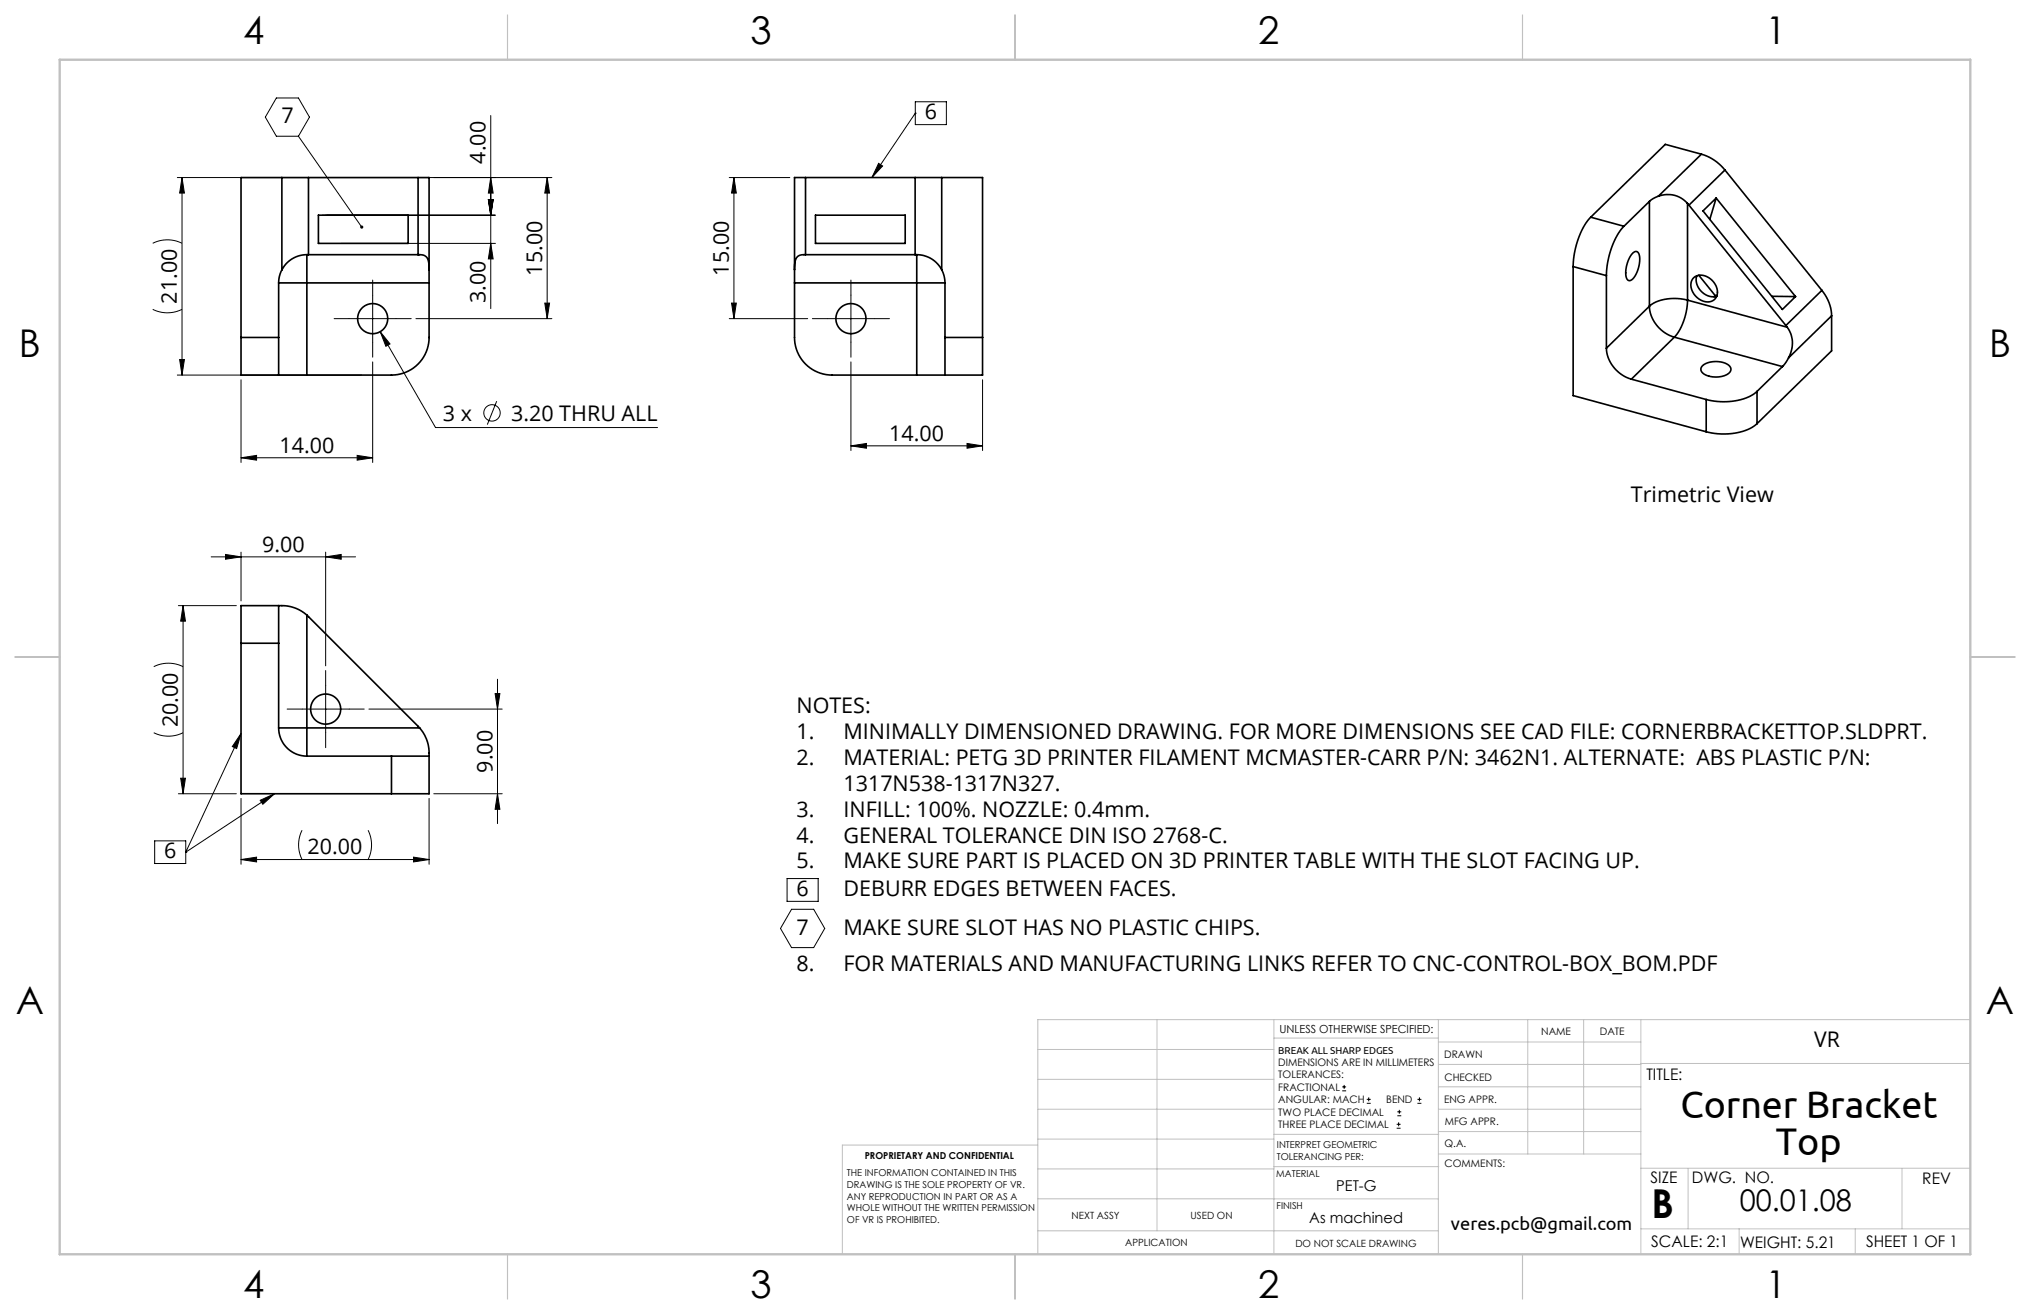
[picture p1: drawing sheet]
<svg xmlns="http://www.w3.org/2000/svg" width="432mm" height="279mm" viewBox="0 0 432 279" stroke-linecap="round" stroke-linejoin="round" font-family="sans-serif">
<g fill="none" stroke="#000" stroke-width=".21">
<path d="M37.7 37.8h79.7M38.7 37.8v42M38.7 37.8l.5 3.3h-1zM58.8 20.8h4.7l2.3 4.1-2.3 4.1h-4.7l-2.4-4.1zM63.5 29l13.4 19.3M104.4 24.6v41M104.4 37.8l.5 3.3h-1zM116.4 37.8l.5 3.3h-1zM116.4 37.8v30M155.1 37.8h12.9M156.1 37.8l.5 3.3h-1zM156.1 37.8v30"/>
<path d="M186.9 34.7l.8 .6-2.2 2.5zM194.7 24.1h.1M194.7 21.6h6.6v4.9h-6.6zM194.7 24.1l-9.2 13.7M32.5 51.7a7 7 0 0 1 6.2 0M68.6 45.8h36.8M72.6 51.8h32.8M103.9 42.5h1l-.5 3.3zM104.4 51.8l.5 3.3h-1zM32.5 65.8a7 7 0 0 0 6.2 0M37.7 79.8h39.2M38.2 76.5h1l-.5 3.3z"/>
<path d="M74.3 67.8h10M79.3 62.8v10M79.3 77v21.3M80.9 70.5l2.1 2.6-.9 .5zM80.9 70.5l11.7 20.4h47.3M88.5 67.8h28.9M115.9 64.5h1l-.5 3.3zM155.1 67.8h16.7M155.6 64.5h1l-.5 3.3zM176 67.8h10M181 62.8v10M181 77v18.8"/>
<path d="M51.3 97.3l3.3-.5v1zM51.3 80.8v17.5M51.3 97.3h28M76 96.8l3.3 .5-3.3 .5zM105.7 85.3l-2 5M181 94.8h28M181 94.8l3.3-.5v1zM205.7 94.3l3.3 .5-3.3 .5zM209 80.8v15M44.9 118.4h30.7M48 117.9l3.3 .5-3.3 .5zM51.3 117.4v10.4"/>
<path d="M69.3 118.4l3.3-.5v1zM69.3 117.4v24.2M37.9 128.8h12.4M38.9 128.8v40M38.9 128.8l.5 3.3h-1zM32.7 155.8a7 7 0 0 0 6.2 0M32.7 141.8a7 7 0 0 1 6.2 0M51.3 156l-1 3.2-.9-.5zM51.3 156l-11.8 25.2M64.3 150.8h10M69.3 145.8v10M78.5 150.8h28.3"/>
<path d="M105.3 147.5h1l-.5 3.3zM105.8 144.4v30.7M32.9 178.8h6.6v4.8h-6.6zM37.9 168.8h12.4M38.4 165.5h1l-.5 3.3zM51.3 169.8v14M55.3 170.2l3.1-1.4-2.5 2.2zM58.4 168.8l-18.9 12.4M64.2 176.5a7 7 0 0 0 0 6.3M78.3 176.5a7 7 0 0 1 0 6.3M91.3 169.8v14M92.3 168.8h14.5"/>
<path d="M105.8 168.8l.5 3.3h-1zM39.5 181.2h.1M51.3 182.8h40M51.3 182.8l3.3-.5v1zM88 182.3l3.3 .5-3.3 .5zM167.4 186.8h6.6v4.9h-6.6zM168.4 193.3h4.7l2.3 4.1-2.3 4.1h-4.7l-2.4-4.1zM285.5 231.9h.8M285.5 231.1h.8M285.9 230.7v.8M290.7 234.6h.9M290.7 233.8h.9"/>
<path d="M291.1 233.3v.9M297.1 239.9h.8M297.1 239.1h.8M297.2 237.3h.9M297.2 236.4h.9M297.5 238.6v.9M297.6 236v.8M301.5 234.6h.8M301.5 233.8h.8M301.9 233.3v.9"/>
<circle cx="104.7" cy="87.8" r="1.74"/>
</g>
<path d="M74.3 67.8h-3.2M79.3 62.8v-3.2M79.3 72.8v3.2M84.3 67.8h3.2M176 67.8h-3.2M181 62.8v-3.2M181 72.8v3.2M186 67.8h3.2M64.3 150.8h-3.2M69.3 145.8v-3.2M69.3 155.8v3.2M74.3 150.8h3.2" fill="none" stroke="#000" stroke-width=".21" stroke-dasharray="15.2 1.3 1.3 1.3"/>
<g fill="none" stroke="#c0c0c0" stroke-width=".21">
<path d="M246.1 216.8v44.9M271 216.8v49.9M305.9 216.8v49.9M325 216.8v28.6M336.9 216.8v28.6M349 216.8v49.9M419.1 216.8h-198.3v49.9M220.8 235.9h50.2M220.8 229.5h50.2M220.8 223.2h50.2M271 220.7h34.9M305.9 231.1h43.1"/>
<path d="M305.9 226.3h43.1M305.9 221.6h43.1M305.9 235.9h43.1M349 226.1h70.1M220.8 254.9h85.1M220.8 248.6h50.2M220.8 242.2h50.2M220.8 243.5h-41.6v23.2M271 248.1h35.1M271 241.2h35.1M305.9 240.6h43.1M306.1 245.4h42.9"/>
<path d="M349 248.4h70.1M359.1 248.4v12.9M404.6 248.4v12.9M220.8 261.7h85.1M349 261.3h70.1M369.9 261.3v5.4M394.6 261.3v5.4"/>
</g>
<path d="M107.9 3.2v9.5M215.9 3.2v9.5M323.8 3.2v9.5M3.2 139.7h9.5M419.1 139.7h9.5M107.9 266.7v9.5M215.9 266.7v9.5M323.8 266.7v9.5" fill="none" stroke="#c0c0c0" stroke-width=".25"/>
<path d="M12.7 12.7h406.4v254h-406.4z" fill="none" stroke="#c0c0c0" stroke-width=".5"/>
<g fill="#000">
<path d="M80.9 70.5l2.1 2.6-.9 .5z"/>
<path d="M38.7 37.8l.5 3.3h-1zM38.2 76.5h1l-.5 3.3zM103.9 42.5h1l-.5 3.3zM104.4 51.8l.5 3.3h-1zM104.4 37.8l.5 3.3h-1zM103.9 42.5h1l-.5 3.3zM105.3 147.5h1l-.5 3.3zM105.8 168.8l.5 3.3h-1z"/>
<path d="M76.7 48v.5l.4 .1-.2-.3 .2 .3 .2-.3-.1-.3zM55.4 170.2l3-1.4-2.5 2.2zM51.3 156l-1 3.2-.9-.5zM186.9 34.7l.8 .6-2.2 2.5z"/>
<path d="M115.9 64.5h1l-.5 3.3zM116.4 37.8l.5 3.3h-1zM38.4 165.5h1l-.5 3.3zM38.9 128.8l.5 3.3h-1zM155.6 64.5h1l-.5 3.3zM156.1 37.8l.5 3.3h-1z"/>
<path d="M76 96.8l3.3 .5-3.3 .5zM51.3 97.3l3.3-.5v1zM69.3 118.4l3.3-.5v1zM48 117.9l3.3 .5-3.3 .5z"/>
<path d="M51.3 182.8l3.3-.5v1zM88 182.3l3.3 .5-3.3 .5zM181 94.8l3.3-.5v1zM205.7 94.3l3.3 .5-3.3 .5z"/>
</g>
<g fill="none" stroke="#000" stroke-width=".35">
<path d="M60 37.8h5.6M60 37.8h-8.7v34M60 37.8v19.6M65.6 37.8h23.3M65.6 37.8v16.4M88.9 37.8h2.4v19.6M88.9 37.8v16.4M171.3 37.8h-2.3v19.6M171.3 37.8h23.4M171.3 37.8v16.4M194.7 37.8h5.6M194.7 37.8v16.4"/>
<path d="M200.3 37.8h8.7v34M200.3 37.8v19.6M361.9 32.8a9.9 9.9 0 0 1 5 3.4M361.9 32.8l-7.7-2.1-15.8 15.5M361.9 32.8l-9.1 8.9M366.9 36.2l-7.6 7.4M366.9 36.2l20.6 25.5M60 57.4a6 6 0 0 0-.7 2.8M65.3 54.2h.3M65.3 54.2a6 6 0 0 0-5.3 3.2M65.3 54.2v6M65.6 54.2h23.3"/>
<path d="M67.7 45.8h19.1v6h-19.1zM88.9 54.2h.1a1.9 1.9 0 0 1 2.2 2l.1 1.2M91.3 57.4v2.8M169 57.4v2.8M171.3 54.2a1.92 1.92 0 0 0-2.3 1.9v1.3M171.3 54.2h23.4M173.5 45.8h19v6h-19zM194.7 54.2h.3M195 54.2a6 6 0 0 1 5.3 3.2M195 54.2v6M200.3 57.4a6 6 0 0 1 .7 2.8M334.6 56.7v27.4l28.3 7.7"/>
<path d="M334.6 56.7l7.1 1.9M338.4 46.2a16.7 16.7 0 0 0-3.8 10.5M338.4 46.2l7 1.9M341.7 58.6v15.4M345.4 48.1a16.7 16.7 0 0 0-3.7 10.5M347.3 53.8a.77 .77 0 0 1 1-.3 .77 .77 0 0 1 .4 .9 6.2 6.2 0 0 1-1.7 5.2 .79 .79 0 0 1-.9-.1 .79 .79 0 0 1-.2-.8 6.6 6.6 0 0 1 1.4-4.9zM350.8 42.8v22.3M350.8 42.8l-5.4 5.3M352.8 41.7l-1.1 .5-.9 .6M352.8 41.7a5.5 5.5 0 0 1 6.2 1.6M359 43.3l.3 .3M359 43.3v20.5"/>
<path d="M359.3 43.6l20.6 25.6M360.3 59a3.2 3.2 0 0 1 4.7 1.7 2.25 2.25 0 0 1-.3 3 2.25 2.25 0 0 1-3 .1 3.3 3.3 0 0 1-1.6-4.5zM360.9 58.6a3.6 3.6 0 0 0 4.3 4.4M361.4 58.5l3.4 4.4M365 42.1l-2.8 2.8 16.9 20.9 2.8-2.7M365 42.1l16.9 21M365 42.1l-1.3 4.5M51.3 71.8v8h8M51.3 71.8h8M59.3 71.8v8M59.3 60.2h6M59.3 79.8h6"/>
<path d="M59.3 60.2v11.6M65.3 60.2h26M65.3 60.2v19.6M91.3 60.2v11.6a8 8 0 0 1-8 8h-18M169 60.2v11.6a8 8 0 0 0 8 8h18M169 60.2h26M195 60.2h6M195 79.8h6M195 60.2v19.6M201 71.8v8M201 71.8h8M201 60.2v11.6"/>
<path d="M209 71.8v8h-8M341.7 74a7.3 7.3 0 0 0 5.3 6.6M350.8 65.1a7.3 7.3 0 0 0 5.4 6.6M350.8 65.1l-9.1 8.9M356.2 71.7l-9.2 8.9M356.2 71.7l22.9 6.2M359 63.8a9.5 9.5 0 0 0-8.2 1.3M359 63.8a12.6 12.6 0 0 1-2.8 7.9M359 63.8l21.2 5.8M362.2 77.7a4.9 4.9 0 0 1 5.7 .2 1.18 1.18 0 0 1-.7 1.8 4.9 4.9 0 0 1-5.2-.6l-.2-.6zM364.8 62.9h.4M364.8 62.9l-.2 .2"/>
<path d="M376.9 63l5 .1M379.1 77.9l-5.4 5.3M379.9 69.2l.3 .4M380.2 69.6a6 6 0 0 1 .2 6.5M380.4 76.1l-1.3 1.8M387.5 61.7a8.8 8.8 0 0 1 2.1 5.5M387.5 61.7l-7.6 7.5M389.6 67.2l-9.2 8.9M389.6 67.2v7.4l-15.9 15.5M347 80.6l15.9 4.4M362.9 85v6.8M373.7 83.2a12.2 12.2 0 0 1-10.2 1.9l-.6-.1"/>
<path d="M373.7 90.1a12.2 12.2 0 0 1-10.2 1.8l-.6-.1M373.7 83.2v6.9M51.3 136.8v32h32M51.3 136.8h8M59.3 128.8h-8v8M59.3 128.8v8M59.3 128.8a8.3 8.3 0 0 1 6 2M59.3 136.8v18M65.3 130.8l24 24M65.3 130.8v24M59.3 154.8a6 6 0 0 0 6 6M59.3 154.8h6"/>
<path d="M65.3 154.8v6M65.3 154.8h24M89.3 154.8a8.2 8.2 0 0 1 2 5.9v.1M65.3 160.8h18M83.3 160.8h8M83.3 160.8v8M91.3 160.8v8h-8"/>
<circle cx="79.3" cy="67.8" r="3.2"/>
<circle cx="181" cy="67.8" r="3.2"/>
<circle cx="69.3" cy="150.8" r="3.2"/>
</g>
<text font-size="8.5" x="351.3" y="259">B</text>
<g font-size="8.2">
<text x="357.4" y="237.7">Corner Bracket</text>
<text x="377.8" y="245.6">Top</text>
</g>
<g font-size="8.1">
<text x="51.7" y="9.3">4</text>
<text x="159.7" y="9.3">3</text>
<text x="267.6" y="9.3">2</text>
<text x="375.6" y="9.3">1</text>
<text x="4" y="76">B</text>
<text x="423.1" y="76">B</text>
<text x="3.3" y="215.7">A</text>
<text x="422.4" y="215.7">A</text>
<text x="51.7" y="276">4</text>
<text x="159.7" y="276">3</text>
<text x="267.6" y="276">2</text>
<text x="375.6" y="276">1</text>
</g>
<text font-size="6.3" x="370.1" y="257.6">00.01.08</text>
<g font-size="4.6">
<text x="59.9" y="26.2">7</text>
<text x="196.7" y="25.4">6</text>
<text x="103.3" y="34.8" transform="rotate(-90 103.3 34.8)">4.00</text>
<text x="115.3" y="58.6" transform="rotate(-90 115.3 58.6)">15.00</text>
<text x="155" y="58.6" transform="rotate(-90 155 58.6)">15.00</text>
<text x="37.6" y="64.6" transform="rotate(-90 37.6 64.6)">21.00</text>
<text x="103.3" y="64.4" transform="rotate(-90 103.3 64.4)">3.00</text>
<text x="94.2" y="89.6">3 x</text>
<text x="108.7" y="89.6">3.20 THRU ALL</text>
<text x="189.2" y="93.7">14.00</text>
<text x="59.4" y="96.2">14.00</text>
<text x="346.9" y="106.8">Trimetric View</text>
<text x="55.7" y="117.3">9.00</text>
<text x="37.8" y="154.6" transform="rotate(-90 37.8 154.6)">20.00</text>
<text x="169.4" y="151.7">NOTES:</text>
<text x="169.4" y="157.2">1.</text>
<text x="179.4" y="157.2">MINIMALLY DIMENSIONED DRAWING. FOR MORE DIMENSIONS SEE CAD FILE: CORNERBRACKETTOP.SLDPRT.</text>
<text x="104.7" y="164.3" transform="rotate(-90 104.7 164.3)">9.00</text>
<text x="169.4" y="162.7">2.</text>
<text x="179.4" y="162.7">MATERIAL: PETG 3D PRINTER FILAMENT MCMASTER-CARR P/N: 3462N1. ALTERNATE: ABS PLASTIC P/N:</text>
<text x="169.4" y="173.7">3.</text>
<text x="179.4" y="168.2">1317N538-1317N327.</text>
<text x="179.4" y="173.7">INFILL: 100%. NOZZLE: 0.4mm.</text>
<text x="169.4" y="179.2">4.</text>
<text x="179.4" y="179.2">GENERAL TOLERANCE DIN ISO 2768-C.</text>
<text x="34.9" y="182.5">6</text>
<text x="65.4" y="181.7">20.00</text>
<text x="169.4" y="184.7">5.</text>
<text x="179.4" y="184.7">MAKE SURE PART IS PLACED ON 3D PRINTER TABLE WITH THE SLOT FACING UP.</text>
<text x="169.4" y="190.6">6</text>
<text x="179.4" y="190.6">DEBURR EDGES BETWEEN FACES.</text>
<text x="169.4" y="198.7">7</text>
<text x="179.4" y="198.7">MAKE SURE SLOT HAS NO PLASTIC CHIPS.</text>
<text x="169.4" y="206.5">8.</text>
<text x="179.4" y="206.5">FOR MATERIALS AND MANUFACTURING LINKS REFER TO CNC-CONTROL-BOX_BOM.PDF</text>
<text x="385.9" y="222.7">VR</text>
</g>
<text font-size="3.9" x="308.6" y="261.6">veres.pcb@gmail.com</text>
<g font-size="3.4">
<text x="350.2" y="229.5">TITLE:</text>
<text x="351.1" y="251.6">SIZE</text>
<text x="359.9" y="251.6">DWG. NO.</text>
<text x="408.9" y="251.7">REV</text>
<text x="351.2" y="265.2">SCALE: 2:1</text>
<text x="370.1" y="265.3">WEIGHT: 5.21</text>
<text x="396.9" y="265.2">SHEET 1 OF 1</text>
</g>
<g font-size="3.2">
<text x="284.2" y="253.3">PET-G</text>
<text x="278.5" y="260.1">As machined</text>
</g>
<text font-size="2.4" x="272.2" y="219.7">UNLESS OTHERWISE SPECIFIED:</text>
<g font-size="2.2">
<text x="327.8" y="220.1">NAME</text>
<text x="340.3" y="220.2">DATE</text>
<text x="271.9" y="226.6">DIMENSIONS ARE IN MILLIMETERS</text>
<text x="307.2" y="224.9">DRAWN</text>
<text x="271.9" y="229.3">TOLERANCES:</text>
<text x="271.9" y="231.9">FRACTIONAL</text>
<text x="307.3" y="229.8">CHECKED</text>
<text x="271.9" y="234.6">ANGULAR: MACH</text>
<text x="271.9" y="237.2">TWO PLACE DECIMAL</text>
<text x="271.9" y="239.9">THREE PLACE DECIMAL</text>
<text x="294.9" y="234.6">BEND</text>
<text x="307.2" y="234.5">ENG APPR.</text>
<text x="307.3" y="239.2">MFG APPR.</text>
<text x="307.3" y="243.9">Q.A.</text>
<text x="307.3" y="248.1">COMMENTS:</text>
</g>
<g font-size="2.1">
<text x="271.9" y="224.1">BREAK ALL SHARP EDGES</text>
<text x="227.9" y="259.2">NEXT ASSY</text>
<text x="253.3" y="259.2">USED ON</text>
<text x="239.3" y="265">APPLICATION</text>
<text x="275.5" y="265.1">DO NOT SCALE DRAWING</text>
</g>
<g font-size="2">
<text x="271.6" y="244.1">INTERPRET GEOMETRIC</text>
<text x="180.2" y="250">THE INFORMATION CONTAINED IN THIS</text>
<text x="183.9" y="246.4">PROPRIETARY AND CONFIDENTIAL</text>
<text x="271.5" y="250.2">MATERIAL</text>
<text x="271.6" y="246.6">TOLERANCING PER:</text>
<text x="180.2" y="252.5">DRAWING IS THE SOLE PROPERTY OF VR.</text>
<text x="180.2" y="255.1">ANY REPRODUCTION IN PART OR AS A</text>
<text x="180.2" y="257.6">WHOLE WITHOUT THE WRITTEN PERMISSION</text>
<text x="271.5" y="257">FINISH</text>
<text x="180.2" y="260.1">OF VR IS PROHIBITED.</text>
</g>
</svg>
